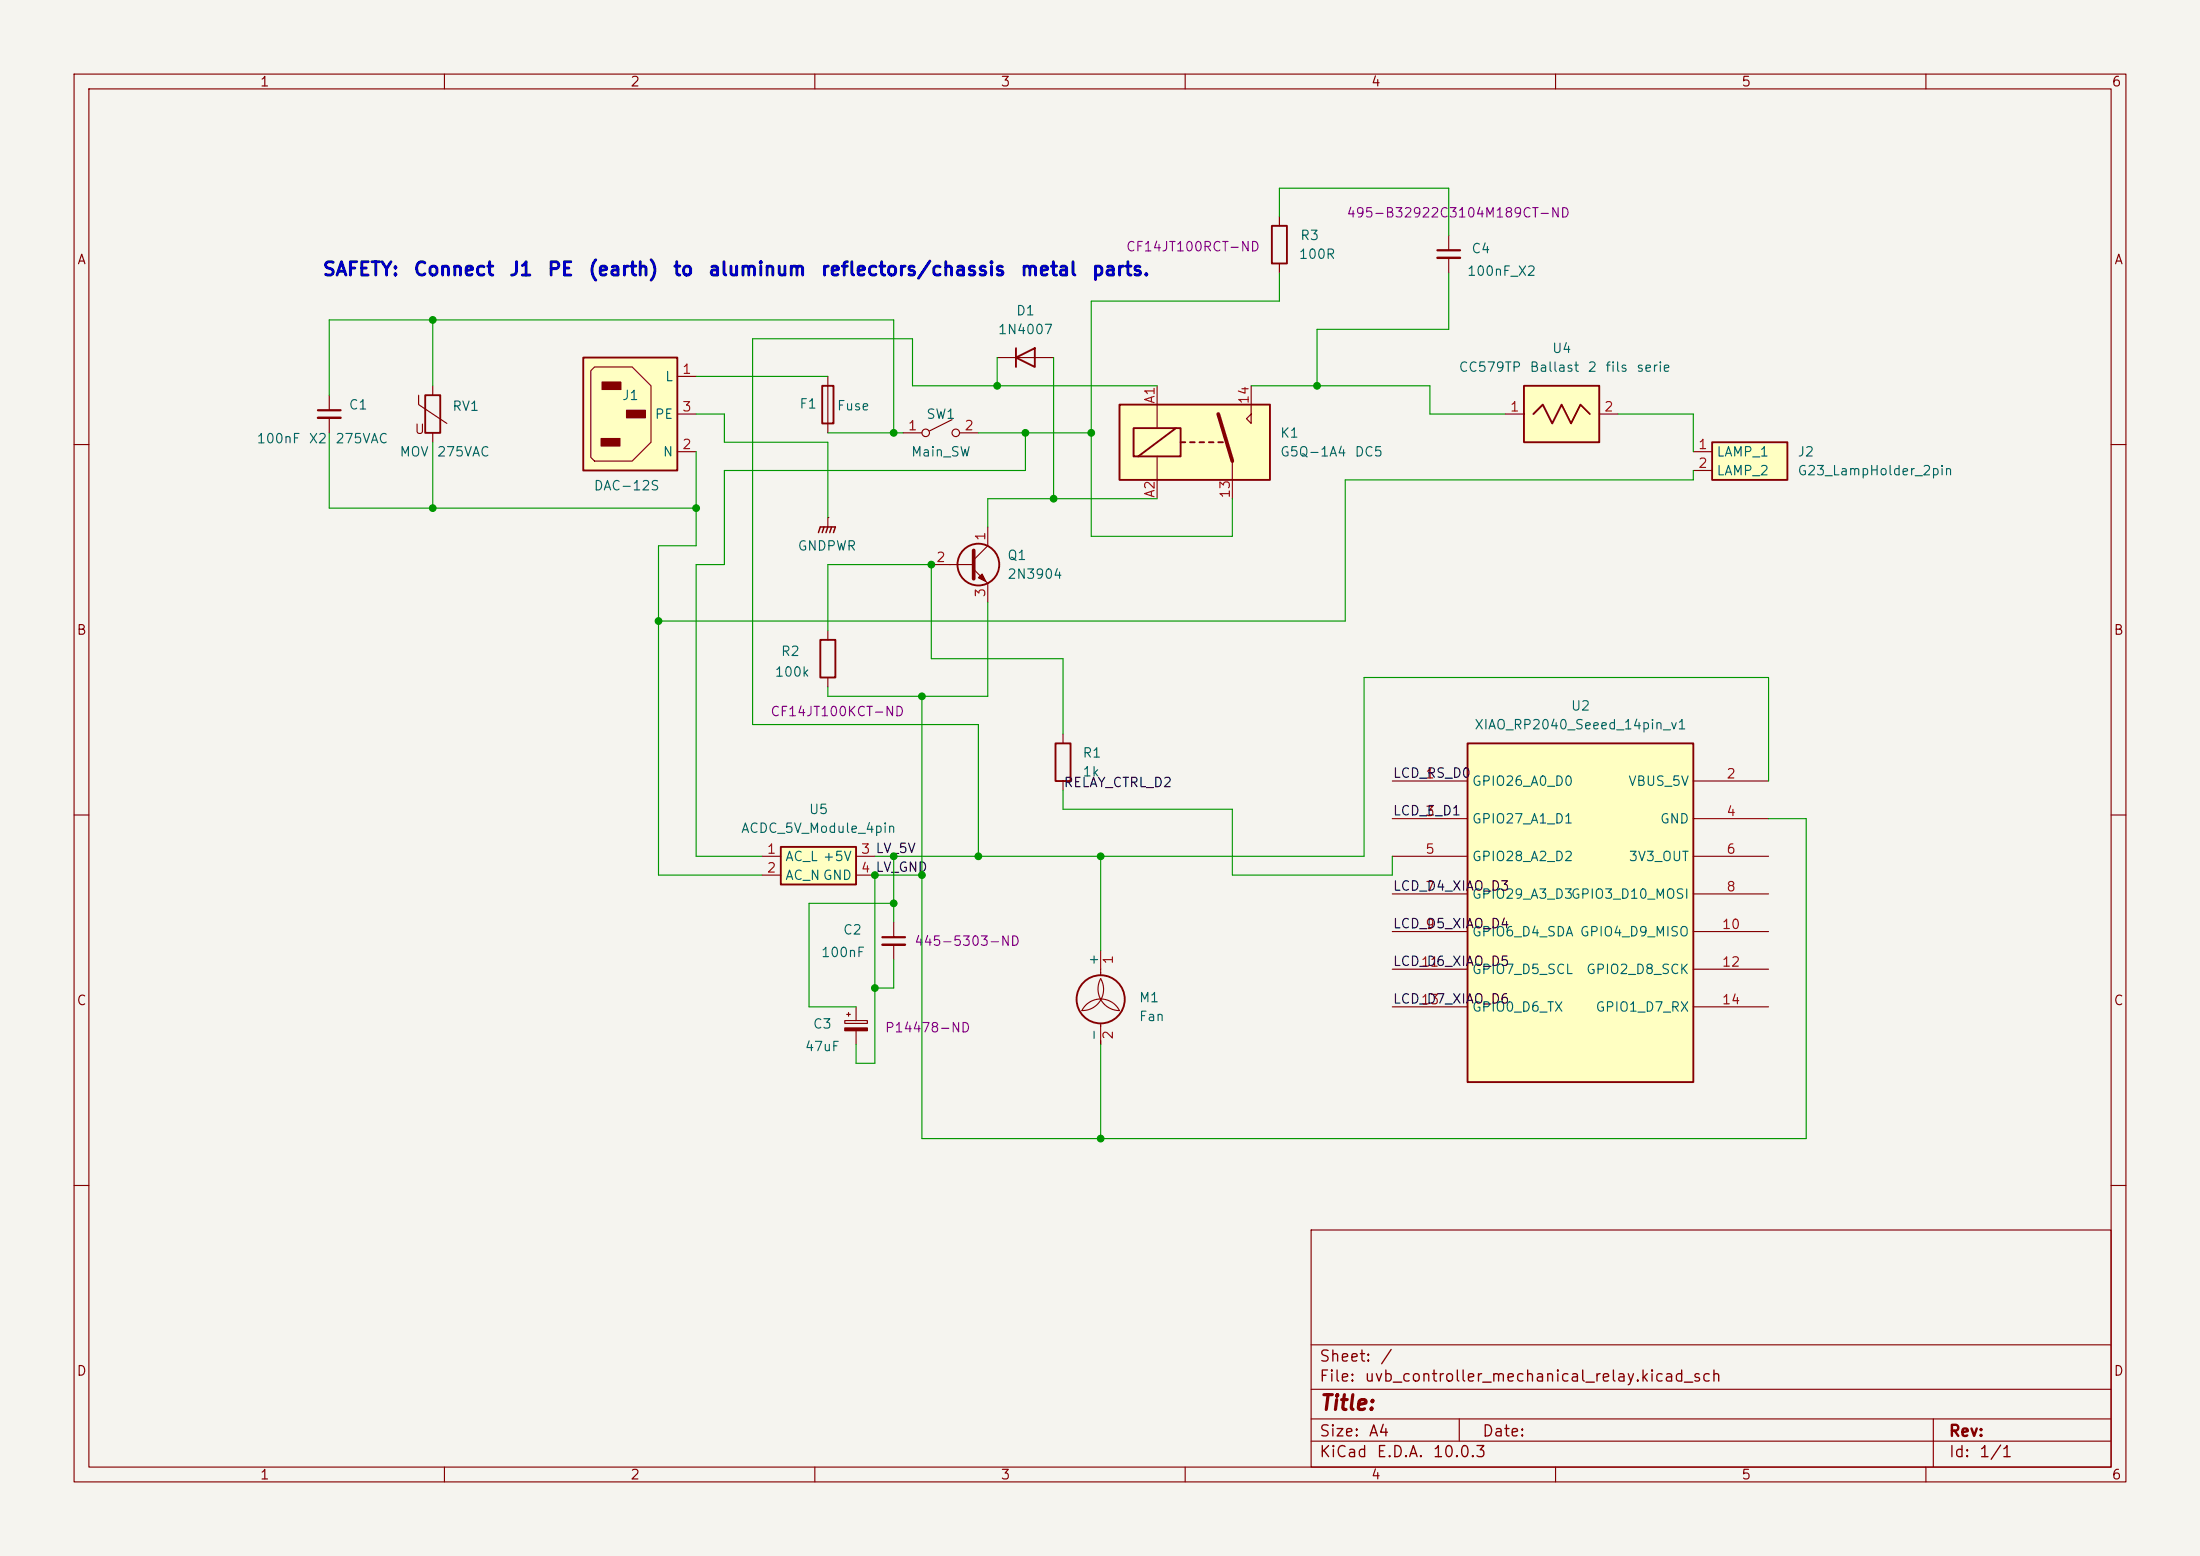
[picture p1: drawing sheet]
<svg xmlns="http://www.w3.org/2000/svg" width="297mm" height="210mm" viewBox="0 0 297 210" stroke-linecap="round" stroke-linejoin="round" font-family="sans-serif">
<path d="M0 0h297v210h-297z" fill="#f5f4ef" stroke="#f5f4ef" stroke-width=".14"/>
<g fill="none" stroke="#840000" stroke-width=".15">
<path d="M10 10h277v190h-277zM12 12h273v186h-273zM60 10v2M110 10v2M160 10v2M210 10v2M260 10v2M111.8 50.8v7.6M10 60h2M285 60h2M10 110h2M285 110h2"/>
<path d="M148.6 132.1a2.86 2.86 0 0 1-2.6 4.3 2.84 2.84 0 0 1 2.6-1.6 2.84 2.84 0 0 1 2.5 1.6 2.92 2.92 0 0 1-2.5-4.3zM148.6 128.3v3.3M148.6 138.1v2.9M10 160h2M177 166h108v32h-108zM285 160h2M60 198v2M110 198v2M160 198v2M177 194.5h108M177 191.5h108M177 187.5h108"/>
<path d="M177 181.5h108M197 191.5v3M210 198v2M260 198v2M261 191.5v6.5"/>
</g>
<g fill="none" stroke="#840000" stroke-width=".25">
<path d="M111 52.1h1.5v5.1h-1.5z"/>
<circle cx="148.6" cy="134.9" r="3.3"/>
</g>
<path d="M198.1 100.3h30.5v45.8h-30.5z" fill="#ffffc2"/>
<path d="M171.7 30.5h2v5.1h-2zM198.1 100.3h30.5v45.8h-30.5z" fill="none" stroke="#840000" stroke-width=".25"/>
<g fill="none" stroke="#840000" stroke-width=".15">
<path d="M172.7 29.2v1.3M172.7 35.6v1.2M195.6 31.8v2M195.6 34.8v2M188 105.4h10.1M188 110.5h10.1M188 115.6h10.1M228.6 105.4h10.2M228.6 110.5h10.2M228.6 115.6h10.2M114 137.7h3.1v.4h-3.1zM114.3 136.9h.5"/>
<path d="M114.6 136.7v.5M115.6 135.9v1.8M115.6 139.1v1.9M120.6 124.5v2M120.6 127.5v2M188 120.7h10.1M188 125.7h10.1M188 130.8h10.1M188 135.9h10.1M228.6 120.7h10.2M228.6 125.7h10.2M228.6 130.8h10.2"/>
<path d="M228.6 135.9h10.2"/>
</g>
<path d="M194.1 33.8h3M119.1 126.5h3.1" fill="none" stroke="#840000" stroke-width=".3"/>
<path d="M194.1 34.8h3M119.1 127.5h3.1" fill="none" stroke="#840000" stroke-width=".33"/>
<path d="M114 138.7h3.1v.4h-3.1z" fill="#840000" stroke="#840000" stroke-width=".15"/>
<path d="M151.1 54.6h20.3v10.2h-20.3z" fill="#ffffc2"/>
<path d="M156.2 52.1v5.7M168.9 52.1v5.1l-.6-.7 .6-.6M156.2 61.6v5.7M166.4 62.2v5.1" fill="none" stroke="#840000" stroke-width=".15"/>
<path d="M151.1 54.6h20.3v10.2h-20.3zM153 57.8h6.4v3.8h-6.4zM158.7 57.8l-5 3.8M159.4 59.7h.6M160.7 59.7h.6M161.9 59.7h.7M163.2 59.7h.6M164.5 59.7h.6" fill="none" stroke="#840000" stroke-width=".25"/>
<path d="M164.5 55.9l1.9 6.3" fill="none" stroke="#840000" stroke-width=".51"/>
<path d="M231.1 59.7h10.2v5.1h-10.2z" fill="#ffffc2"/>
<path d="M137.2 48.3l2.5-1.3v2.5zM137.2 47v2.5M231.1 59.7h10.2v5.1h-10.2zM110.7 86.4h2.1v5h-2.1z" fill="none" stroke="#840000" stroke-width=".25"/>
<path d="M44.4 53.3v2.1M44.4 56.4v2M134.6 48.3h7.6M228.6 61h2.5M228.6 63.5h2.5M111.8 85.1v1.3M111.8 91.4v1.3" fill="none" stroke="#840000" stroke-width=".15"/>
<path d="M42.9 55.4h3.1" fill="none" stroke="#840000" stroke-width=".3"/>
<path d="M42.9 56.4h3.1" fill="none" stroke="#840000" stroke-width=".33"/>
<path d="M105.4 114.3h10.2v5.1h-10.2z" fill="#ffffc2"/>
<path d="M105.4 114.3h10.2v5.1h-10.2z" fill="none" stroke="#840000" stroke-width=".25"/>
<path d="M111.8 69.9h.1M111.8 69.9v1.2M102.9 115.6h2.5M102.9 118.1h2.5M115.6 115.6h2.5M115.6 118.1h2.5" fill="none" stroke="#840000" stroke-width=".15"/>
<path d="M110.5 71.9l.2-.8h2.1l-.3 .8M111.3 71.1l-.3 .8M111.8 71.1l-.3 .8M112.3 71.1l-.3 .8" fill="none" stroke="#840000" stroke-width=".2"/>
<g fill="#ffffc2">
<path d="M78.7 48.3h12.7v15.2h-12.7z"/>
<path d="M79.8 50l.5-.5h5l2.6 2.6v7.6l-2.6 2.5h-5l-.5-.5z"/>
</g>
<path d="M57.4 53.3h2v5.1h-2zM78.7 48.3h12.7v15.2h-12.7z" fill="none" stroke="#840000" stroke-width=".25"/>
<g fill="none" stroke="#840000" stroke-width=".15">
<path d="M56.5 53.3v1.3l3.8 2.6M58.4 52.1v1.2M58.4 58.4v1.3M79.8 50l.5-.5h5l2.6 2.6v7.6l-2.6 2.5h-5l-.5-.5zM91.4 50.8h2.6M91.4 55.9h2.6M121.9 58.4h2.6M128.5 56.6l-3 1.6M129.5 58.4h2.6M91.4 61h2.6"/>
<circle cx="125" cy="58.4" r=".51"/>
<circle cx="129" cy="58.4" r=".51"/>
</g>
<g fill="#840000" stroke="#840000" stroke-width=".15">
<path d="M81.2 59.2h2.5v1h-2.5z"/>
<path d="M81.3 51.6h2.5v1h-2.5z"/>
<path d="M84.6 55.4h2.5v1h-2.5z"/>
</g>
<path d="M205.7 52.1h10.2v7.6h-10.2z" fill="#ffffc2"/>
<g fill="none" stroke="#840000" stroke-width=".25">
<path d="M205.7 52.1h10.2v7.6h-10.2zM207 55.9l1.3-1.3 1.2 2.6 1.3-2.6 1.3 2.6 1.3-2.6 1.2 1.3M142.5 100.3h2v5.1h-2z"/>
<circle cx="132.1" cy="76.2" r="2.82"/>
</g>
<path d="M203.2 55.9h2.5M215.9 55.9h2.5M125.7 76.2h5.7M131.4 76.8l1.9 1.9v2.6M133.3 71.1v2.6l-1.9 1.9M143.5 99.1v1.2M143.5 105.4v1.3" fill="none" stroke="#840000" stroke-width=".15"/>
<path d="M131.4 74.3v3.8" fill="none" stroke="#840000" stroke-width=".51"/>
<path d="M132.6 77.5l.5 1-1-.5z" fill="#840000" stroke="#840000" stroke-width=".15"/>
<g fill="none" stroke="#009600" stroke-width=".15">
<path d="M172.7 29.2v-3.8h22.9v6.4M172.7 36.8v3.8h-25.4v31.8h19.1v-5.1M195.6 36.8v7.7h-17.8v7.6M44.4 53.3v-10.1h76.2v15.2M44.4 58.4v10.2h49.6M58.4 43.2v8.9M58.4 59.7v8.9M94 55.9h3.8v3.8h14v10.2M94 50.8h17.8M111.8 58.4h10.1M132.1 58.4h15.2M134.6 48.3v3.8"/>
<path d="M138.4 58.4v5.1h-40.6v12.7h-3.8v39.4h8.9M142.2 48.3v19M156.2 52.1h-33v-6.4h-21.6v52.1h30.5v17.8M168.9 52.1h24.1v3.8h10.2M218.4 55.9h10.2v5.1M94 61v12.7h-5.1v44.4h14M156.2 67.3h-22.9v3.8M228.6 63.5v1.3h-47v19h-92.7M111.8 85.1v-8.9h13.9v12.7h17.8v10.2M124.5 94v59.7h119.3v-43.2h-5M133.3 81.3v12.7h-21.5v-1.3M120.6 115.6v8.9"/>
<path d="M124.5 118.1h-6.4v25.4h-2.5v-2.5M143.5 106.7v2.5h22.9v8.9h21.6v-2.5M148.6 115.6v12.7M238.8 105.4v-14h-54.7v24.2h-66M120.6 129.5v3.9h-2.5M120.6 121.9h-11.4v14h6.4M148.6 141v12.7"/>
</g>
<g fill="#009600" stroke="#009600" stroke-width=".14">
<circle cx="88.9" cy="83.8" r=".46"/>
<circle cx="118.1" cy="118.1" r=".46"/>
<circle cx="58.4" cy="43.2" r=".46"/>
<circle cx="58.4" cy="68.6" r=".46"/>
<circle cx="94" cy="68.6" r=".46"/>
<circle cx="120.6" cy="121.9" r=".46"/>
<circle cx="132.1" cy="115.6" r=".46"/>
<circle cx="148.6" cy="153.7" r=".46"/>
<circle cx="148.6" cy="115.6" r=".46"/>
<circle cx="118.1" cy="133.4" r=".46"/>
<circle cx="120.6" cy="115.6" r=".46"/>
<circle cx="125.7" cy="76.2" r=".46"/>
<circle cx="124.5" cy="118.1" r=".46"/>
<circle cx="120.6" cy="58.4" r=".46"/>
<circle cx="124.5" cy="94" r=".46"/>
<circle cx="138.4" cy="58.4" r=".46"/>
<circle cx="142.2" cy="67.3" r=".46"/>
<circle cx="134.6" cy="52.1" r=".46"/>
<circle cx="177.8" cy="52.1" r=".46"/>
<circle cx="147.3" cy="58.4" r=".46"/>
</g>
<text font-size="2" fill="#840000" x="178" y="190.8">Title:</text>
<g font-size="1.8" fill="#0000c2">
<text x="43.4" y="37.7">SAFETY:</text>
<text x="55.7" y="37.7">Connect</text>
<text x="68.6" y="37.7">J1</text>
<text x="73.8" y="37.7">PE</text>
<text x="79.3" y="37.7">(earth)</text>
<text x="90.7" y="37.7">to</text>
<text x="95.5" y="37.7">aluminum</text>
<text x="110.7" y="37.7">reflectors/chassis</text>
<text x="137.7" y="37.7">metal</text>
<text x="147.3" y="37.7">parts.</text>
</g>
<g font-size="1.5" fill="#840000">
<text x="178" y="184.2">Sheet:</text>
<text x="186.2" y="184.2">/</text>
<text x="178" y="186.9">File:</text>
<text x="184.1" y="186.9">uvb_controller_mechanical_relay.kicad_sch</text>
<text x="178" y="197.1">KiCad</text>
<text x="178" y="194.3">Size:</text>
<text x="184.7" y="194.3">A4</text>
<text x="185.7" y="197.1">E.D.A.</text>
<text x="193.3" y="197.1">10.0.3</text>
<text x="200" y="194.3">Date:</text>
<text x="263" y="194.3">Rev:</text>
<text x="263" y="197.1">Id:</text>
<text x="267.1" y="197.1">1/1</text>
</g>
<g font-size="1.3" fill="#840000">
<text x="35" y="12">1</text>
<text x="85" y="12">2</text>
<text x="135" y="12">3</text>
<text x="185" y="12">4</text>
<text x="235" y="12">5</text>
<text x="285" y="12">6</text>
<text x="10.3" y="36">A</text>
<text x="285.3" y="36">A</text>
<text x="55.9" y="58.9">U</text>
<text x="10.3" y="86">B</text>
<text x="285.3" y="86">B</text>
<text x="10.3" y="136">C</text>
<text x="285.3" y="136">C</text>
<text x="10.3" y="186">D</text>
<text x="285.3" y="186">D</text>
<text x="35" y="200">1</text>
<text x="85" y="200">2</text>
<text x="135" y="200">3</text>
<text x="185" y="200">4</text>
<text x="235" y="200">5</text>
<text x="285" y="200">6</text>
</g>
<g font-size="1.3" fill="#840084">
<text x="181.7" y="29.7">495-B32922C3104M189CT-ND</text>
<text x="151.9" y="34.2">CF14JT100RCT-ND</text>
<text x="103.9" y="97">CF14JT100KCT-ND</text>
<text x="123.3" y="128">445-5303-ND</text>
<text x="119.4" y="139.7">P14478-ND</text>
</g>
<g font-size="1.3" fill="#006464">
<text x="175.2" y="35.3">100R</text>
<text x="175.4" y="32.7">R3</text>
<text x="198.6" y="34.5">C4</text>
<text x="198" y="37.5">100nF_X2</text>
<text x="134.6" y="45.4">1N4007</text>
<text x="137.1" y="42.9">D1</text>
<text x="209.4" y="48">U4</text>
<text x="89.7" y="51.8">L</text>
<text x="196.8" y="50.5">CC579TP</text>
<text x="206.4" y="50.5">Ballast</text>
<text x="214.2" y="50.5">2</text>
<text x="216.6" y="50.5">fils</text>
<text x="220.8" y="50.5">serie</text>
<text x="47" y="55.6">C1</text>
<text x="61" y="55.8">RV1</text>
<text x="83.9" y="54.3">J1</text>
<text x="88.3" y="56.9">PE</text>
<text x="107.8" y="55.5">F1</text>
<text x="112.9" y="55.7">Fuse</text>
<text x="125" y="56.9">SW1</text>
<text x="172.7" y="59.4">K1</text>
<text x="34.6" y="60.2">100nF</text>
<text x="41.6" y="60.2">X2</text>
<text x="45.2" y="60.2">275VAC</text>
<text x="53.9" y="61.9">MOV</text>
<text x="58.9" y="61.9">275VAC</text>
<text x="89.4" y="61.9">N</text>
<text x="122.9" y="61.9">Main_SW</text>
<text x="172.7" y="61.9">G5Q-1A4</text>
<text x="182.8" y="61.9">DC5</text>
<text x="231.6" y="61.9">LAMP_1</text>
<text x="231.6" y="64.5">LAMP_2</text>
<text x="242.6" y="61.9">J2</text>
<text x="242.6" y="64.5">G23_LampHolder_2pin</text>
<text x="80.1" y="66.5">DAC-12S</text>
<text x="107.6" y="74.6">GNDPWR</text>
<text x="135.9" y="75.9">Q1</text>
<text x="135.9" y="78.4">2N3904</text>
<text x="105.3" y="88.9">R2</text>
<text x="104.5" y="91.6">100k</text>
<text x="199" y="98.8">XIAO_RP2040_Seeed_14pin_v1</text>
<text x="212" y="96.2">U2</text>
<text x="146.1" y="102.6">R1</text>
<text x="146.1" y="105.1">1k</text>
<text x="198.6" y="106.4">GPIO26_A0_D0</text>
<text x="219.7" y="106.4">VBUS_5V</text>
<text x="100" y="112.7">ACDC_5V_Module_4pin</text>
<text x="109.1" y="110.2">U5</text>
<text x="198.6" y="111.5">GPIO27_A1_D1</text>
<text x="224" y="111.5">GND</text>
<text x="105.9" y="116.5">AC_L +5V</text>
<text x="105.9" y="119.1">AC_NGND</text>
<text x="198.6" y="116.5">GPIO28_A2_D2</text>
<text x="219.8" y="116.5">3V3_OUT</text>
<text x="198.6" y="121.6">GPIO29_A3_D3GPIO3_D10_MOSI</text>
<text x="110.8" y="129.5">100nF</text>
<text x="113.7" y="126.4">C2</text>
<text x="148.6" y="130.4" transform="rotate(-90 148.6 130.4)">+</text>
<text x="198.6" y="126.7">GPIO6_D4_SDA GPIO4_D9_MISO</text>
<text x="198.6" y="131.8">GPIO7_D5_SCL</text>
<text x="214" y="131.8">GPIO2_D8_SCK</text>
<text x="153.7" y="135.6">M1</text>
<text x="198.6" y="136.9">GPIO0_D6_TX</text>
<text x="215.3" y="136.9">GPIO1_D7_RX</text>
<text x="108.6" y="142.2">47uF</text>
<text x="109.7" y="139.1">C3</text>
<text x="148.6" y="140.6" transform="rotate(-90 148.6 140.6)">-</text>
<text x="153.7" y="138.1">Fan</text>
</g>
<g font-size="1.3" fill="#a90000">
<text x="92" y="50.8">1</text>
<text x="92" y="55.9">3</text>
<text x="122.5" y="58.4">1</text>
<text x="130.1" y="58.4">2</text>
<text x="156.2" y="54.6" transform="rotate(-90 156.2 54.6)">A1</text>
<text x="168.9" y="54.7" transform="rotate(-90 168.9 54.7)">14</text>
<text x="203.8" y="55.9">1</text>
<text x="216.5" y="55.9">2</text>
<text x="92" y="60.9">2</text>
<text x="229.2" y="60.9">1</text>
<text x="229.2" y="63.5">2</text>
<text x="156.2" y="67.3" transform="rotate(-90 156.2 67.3)">A2</text>
<text x="166.3" y="67.4" transform="rotate(-90 166.3 67.4)">13</text>
<text x="126.3" y="76.2">2</text>
<text x="133.3" y="73.1" transform="rotate(-90 133.3 73.1)">1</text>
<text x="133.3" y="80.7" transform="rotate(-90 133.3 80.7)">3</text>
<text x="192.3" y="105.4">1</text>
<text x="233" y="105.4">2</text>
<text x="192.3" y="110.5">3</text>
<text x="233" y="110.5">4</text>
<text x="103.4" y="115.5">1</text>
<text x="103.4" y="118.1">2</text>
<text x="116.1" y="115.5">3 LV_5V</text>
<text x="116.1" y="118.1">4 LV_GND</text>
<text x="192.3" y="115.5">5</text>
<text x="233" y="115.5">6</text>
<text x="192.3" y="120.6">7</text>
<text x="192.3" y="125.7">9</text>
<text x="232.4" y="125.7">10</text>
<text x="233" y="120.6">8</text>
<text x="150.6" y="130.2" transform="rotate(-90 150.6 130.2)">1</text>
<text x="191.7" y="130.8">11</text>
<text x="232.4" y="130.8">12</text>
<text x="191.7" y="135.9">13</text>
<text x="232.4" y="135.9">14</text>
<text x="150.6" y="140.4" transform="rotate(-90 150.6 140.4)">2</text>
</g>
<g font-size="1.3" fill="#0f0f0f">
<text x="143.5" y="106.6">RELAY_CTRL_D2</text>
<text x="188" y="105.3">LCD_RS_D0</text>
<text x="188" y="110.4">LCD_E_D1</text>
<text x="188" y="120.5">LCD_D4_XIAO_D3</text>
<text x="188" y="125.6">LCD_D5_XIAO_D4</text>
<text x="188" y="130.7">LCD_D6_XIAO_D5</text>
<text x="188" y="135.8">LCD_D7_XIAO_D6</text>
</g>
</svg>
